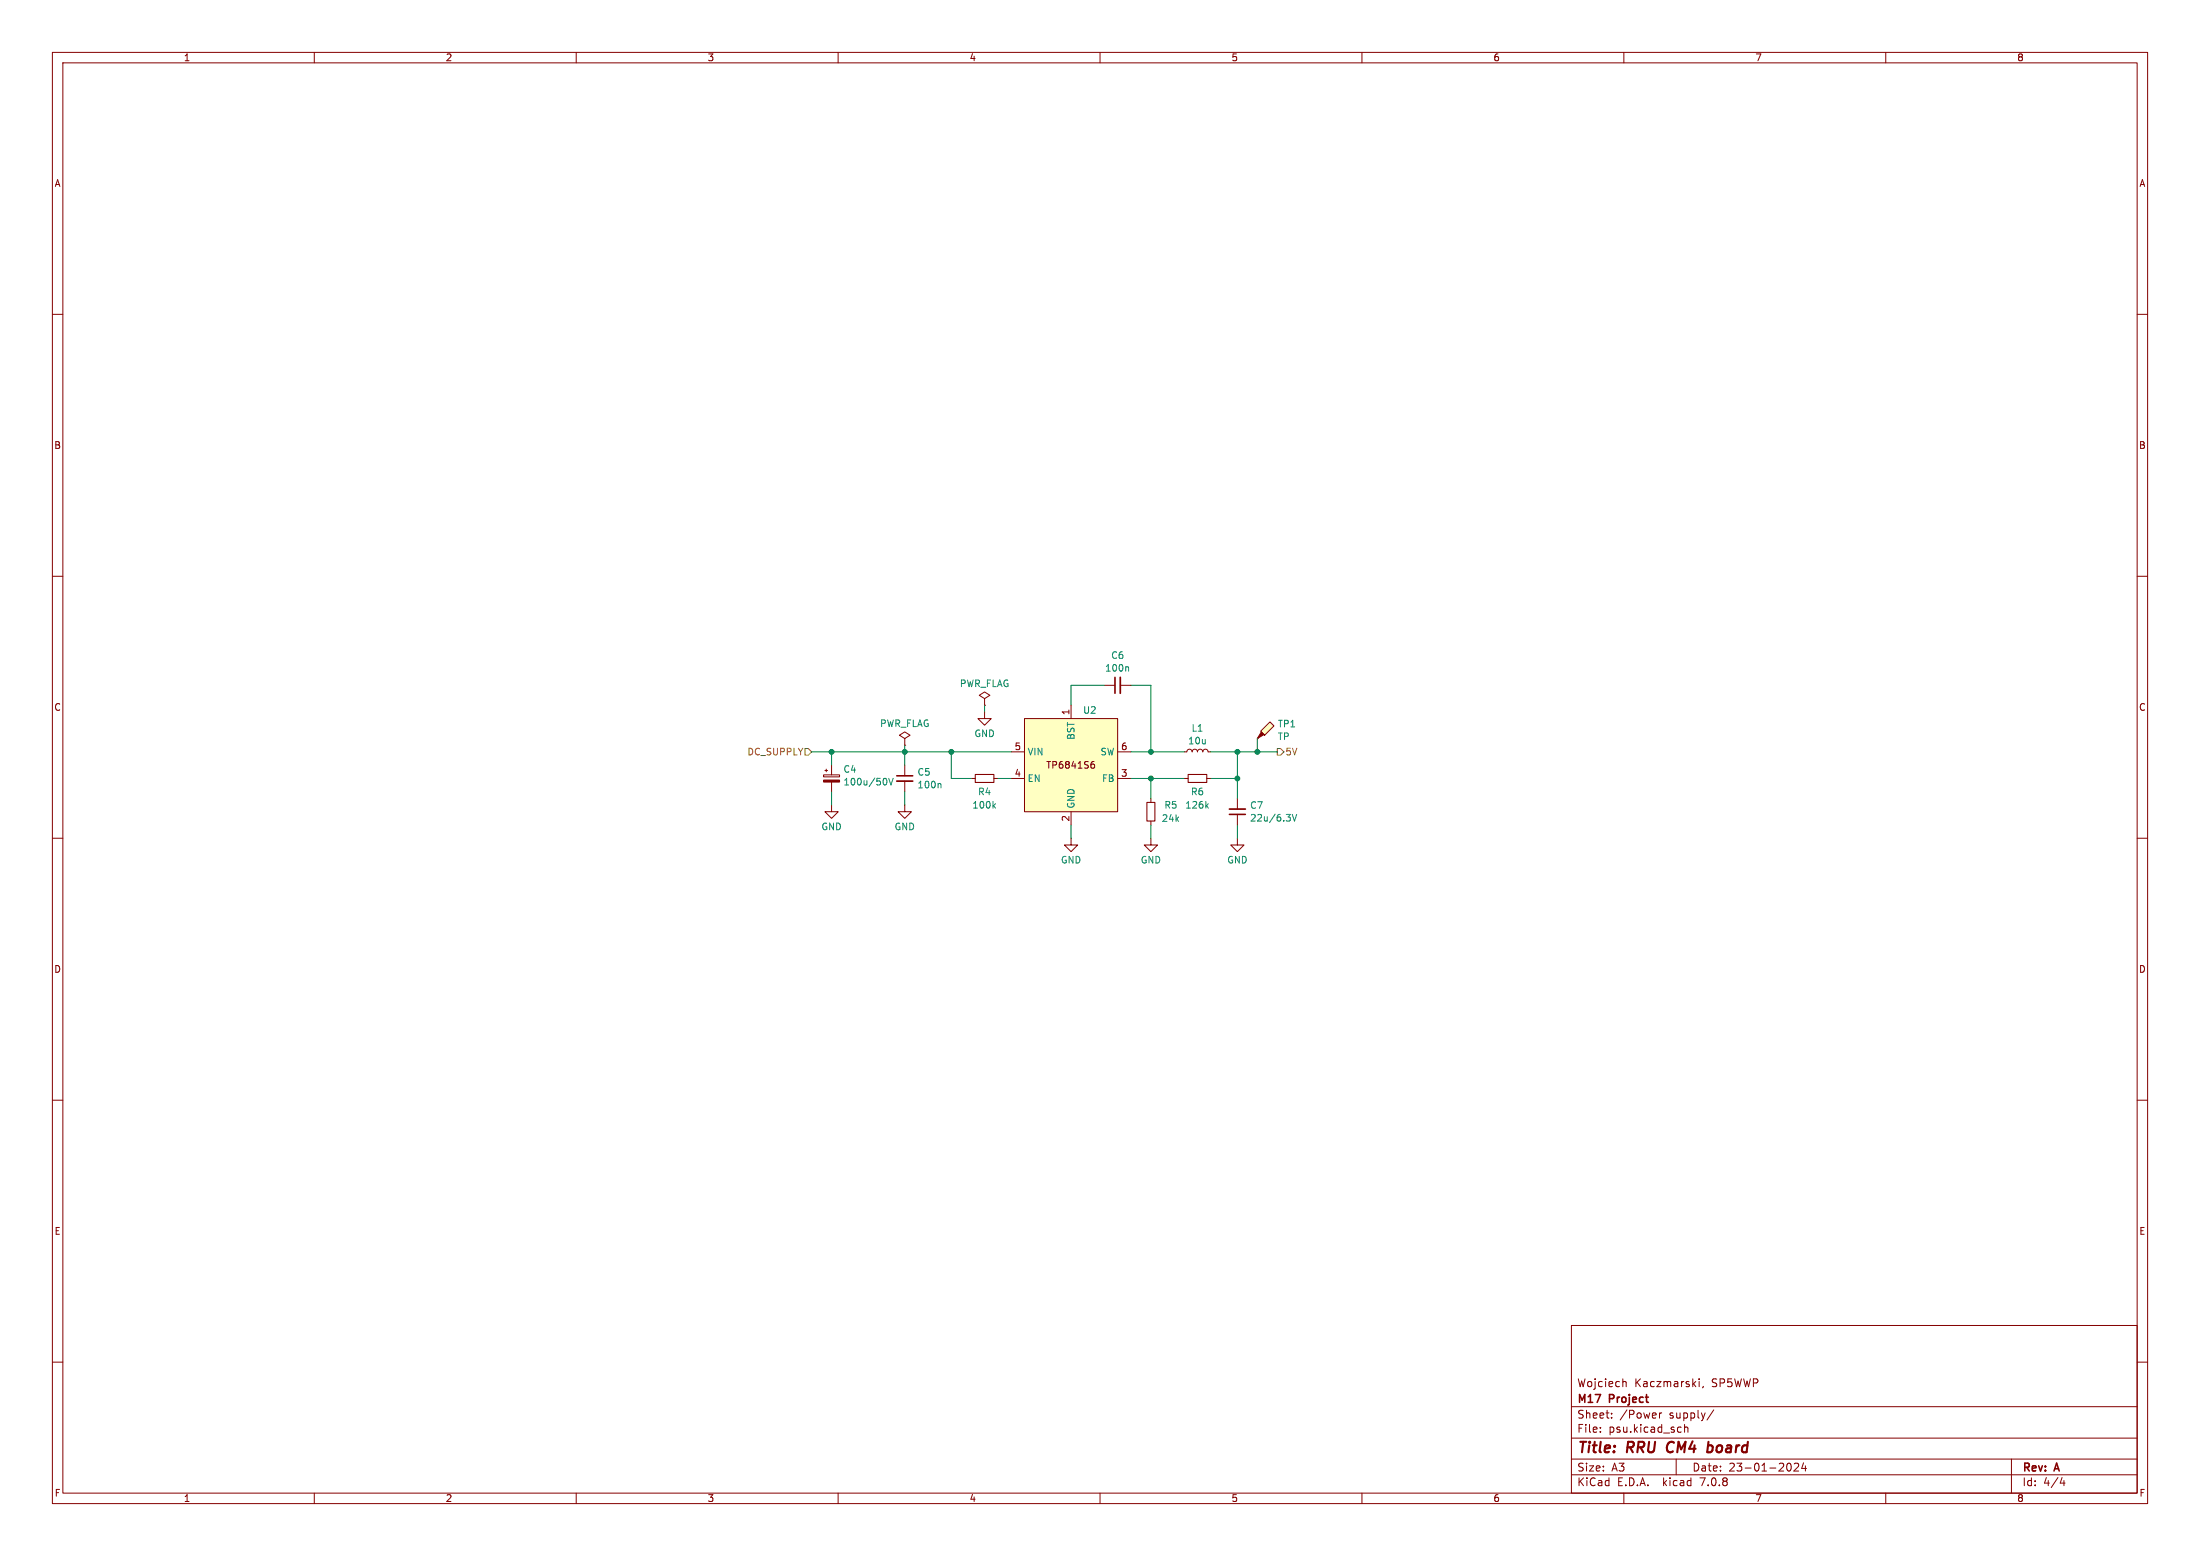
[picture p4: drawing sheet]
<svg xmlns="http://www.w3.org/2000/svg" width="420mm" height="297mm" viewBox="0 0 420 297" stroke-linecap="round" stroke-linejoin="round" font-family="sans-serif">
<g fill="none" stroke="#840000" stroke-width=".19">
<path d="M10 10h400v277h-400zM12 12h396v273h-396zM60 10v2M110 10v2M160 10v2M210 10v2M260 10v2M310 10v2M360 10v2M10 60h2M408 60h2M10 110h2"/>
<path d="M408 110h2M10 160h2M172.7 141l1-.7-1-.6-1 .6 1 .7v1.2M172.7 142.2h.1M219.7 152.4v.8M219.7 156.7v.8M236.2 152.4v2M236.2 155.4v2.1M408 160h2M10 210h2M408 210h2M10 260h2"/>
<path d="M300 253h108v32h-108zM408 260h2M300 278.5h108M300 274.5h108M300 268.5h108M305.5 273.2v.2M305.5 272.5v.1M307.7 270.5v.2M307.7 269.8v.1M310 263.7h.2l.2 .2v.8M316.8 269.7v1M317.2 269.7l-.3 .1-.1 .2"/>
<path d="M320 278.5v3M320.8 272.4l.1 .1M320.9 273.3l-.1 .1M321.6 271.9v1.5M321.6 272.5l.2-.1 .4 .1v.9M324.4 263.2v.1M324.4 263.7v1M325.2 264.6l-.2 .3M327.2 269.1l-1.3 1.9M341.3 279.4l.1-.1a.8 .8 0 0 1 .6 .7 .8 .8 0 0 1-.6 .8l-.1-.1M342.5 279.4l.6-.1 .2 .1 .1 .3-1 1.1h1M344.3 279.2l-.4 1.1h1"/>
<path d="M344.7 279.8v1M384 278.5v6.5M60 285v2M110 285v2M160 285v2M210 285v2M260 285v2M300 281.5h108M310 285v2M360 285v2M393.7 282l-.4 1.1h.9M394 282.6v1"/>
</g>
<path d="M318.5 275.5a1.26 1.26 0 0 0 0 1.6M326.1 276h.7M326.2 275.2l-.3 2M326.8 277a.67 .67 0 0 1-.9 .1" fill="none" stroke="#840000" stroke-width=".4"/>
<path d="M234.7 154.4h3" fill="none" stroke="#840000" stroke-width=".33"/>
<path d="M234.7 155.4h3" fill="none" stroke="#840000" stroke-width=".3"/>
<path d="M245.5 155.5h.8l-.4 .4M246.2 156l.1 .2-.1 .5M246.7 155.5l.4 1.2 .4-1.2" fill="none" stroke="#008484" stroke-width=".19"/>
<path d="M218.9 153.2h1.6v3.5h-1.6z" fill="none" stroke="#840000" stroke-width=".2"/>
<path d="M240.7 139.6l1.7-1.8 .8 .8-1.8 1.7z" fill="#ffffc2"/>
<g fill="#840000" stroke="#840000" stroke-width=".19">
<path d="M240.8 139.7l.5 .5-1.3 .8z"/>
<path d="M157.2 148.9h3.1v.4h-3.1z"/>
</g>
<g fill="none" stroke="#840000" stroke-width=".19">
<path d="M188 133.4l1-.7-1-.6-1.1 .6 1.1 .7v1.2M188 134.6h.1M188 135.9v1.3h1.2l-1.2 1.2-1.3-1.2h1.3M195.6 137.2h17.8v17.7h-17.8zM204.5 134.6v2.6M210.8 130.8h2.1M213.9 130.8h2M240.7 139.6l1.7-1.8 .8 .8-1.8 1.7zM157.2 147.9h3.1v.4h-3.1zM157.5 147.1h.5M157.7 146.8v.5M158.7 153.7v1.2h1.3l-1.3 1.3-1.2-1.3h1.2"/>
<path d="M158.7 146.1v1.8M158.7 149.3v1.8M172.7 153.7v1.2h1.3l-1.3 1.3-1.3-1.3h1.3M172.7 146.1v2M172.7 149.1v2M185.4 148.6h.8M189.7 148.6h.8M193 148.6h2.6M193 143.5h2.6M204.5 154.9v2.6M208.5 145.8h.2l.3 .3-.1 .4-.4 .1M208.9 145.4h-.4"/>
<path d="M213.4 148.6h2.5M213.4 143.5h2.5M226.1 143.5h.5l.1-.4 .4-.1 .3 .2 .2 .3 .1-.4 .4-.1 .4 .2 .1 .3 .2-.4 .3-.1 .4 .2 .1 .3 .2-.4 .3-.1 .4 .2 .1 .3h.5M226.1 148.6h.7M230.4 148.6h.7M240 141h.1M204.5 160v1.3h1.2l-1.2 1.3-1.3-1.3h1.3M219.7 160v1.3h1.3l-1.3 1.3-1.3-1.3h1.3M236.2 160v1.3h1.3l-1.3 1.3-1.3-1.3h1.3"/>
</g>
<path d="M186.2 147.8h3.5v1.6h-3.5zM226.8 147.8h3.6v1.6h-3.6z" fill="none" stroke="#840000" stroke-width=".2"/>
<path d="M215.3 127.3l.2 .1v.7M169 148.6a.79 .79 0 0 1 0 1.2M169.7 148.6l.4 1.2 .4-1.2M179.4 149.5l.2 .2v.7M189.7 153.8l.3 .4M190 153.4l-.4 .5M230.3 153.8l.4 .4M230.7 153.4l-.5 .5" fill="none" stroke="#008484" stroke-width=".19"/>
<path d="M213.9 129.3v3M171.2 149.1h3" fill="none" stroke="#840000" stroke-width=".33"/>
<path d="M212.9 129.3v3M171.2 148.1h3" fill="none" stroke="#840000" stroke-width=".3"/>
<path d="M195.6 137.2h17.8v17.7h-17.8z" fill="#ffffc2" stroke="#ffffc2" stroke-width=".19"/>
<path d="M153.7 142.9h.6l.6 .6-.6 .6h-.6zM243.8 142.9h.7l.6 .6-.6 .6h-.7z" fill="none" stroke="#848400" stroke-width=".19"/>
<g fill="none" stroke="#008400" stroke-width=".19">
<path d="M188 134.6v1.3M210.8 130.8h-6.3v3.8M215.9 130.8h3.8v12.7M154.9 143.5h38.1M158.7 143.5v2.6M158.7 151.1v2.6M172.7 142.2v3.9M172.7 151.1v2.6M181.6 143.5v5.1h3.8M190.5 148.6h2.5M204.5 157.5v2.5M215.9 143.5h10.2"/>
<path d="M215.9 148.6h10.2M219.7 148.6v3.8M219.7 157.5v2.5M231.1 143.5h12.7M231.1 148.6h5.1M236.2 143.5v8.9M236.2 157.5v2.5M240 141v2.5"/>
</g>
<g fill="#008400" stroke="#008400" stroke-width=".19">
<circle cx="240" cy="143.5" r=".46"/>
<circle cx="219.7" cy="143.5" r=".46"/>
<circle cx="236.2" cy="148.6" r=".46"/>
<circle cx="219.7" cy="148.6" r=".46"/>
<circle cx="236.2" cy="143.5" r=".46"/>
<circle cx="158.7" cy="143.5" r=".46"/>
<circle cx="172.7" cy="143.5" r=".46"/>
<circle cx="181.6" cy="143.5" r=".46"/>
</g>
<g font-size="2.8" fill="#840000">
<text x="301" y="277.9">Title:</text>
<text x="310.6" y="277.9">RRU</text>
<text x="319.1" y="277.9">CM4</text>
<text x="327.6" y="277.9">board</text>
</g>
<g font-size="2.1" fill="#840000">
<text x="301" y="268.2">M17</text>
<text x="301" y="265">Wojciech</text>
<text x="307.3" y="268.2">Project</text>
<text x="312" y="265">Kaczmarski,</text>
<text x="326.8" y="265">SP5WWP</text>
<text x="301" y="273.7">File:</text>
<text x="301" y="271">Sheet:</text>
<text x="307.1" y="273.7">psu.kicad_sch</text>
<text x="309.2" y="271">/Power</text>
<text x="318.7" y="271">supply/</text>
<text x="301" y="281.1">Size:</text>
<text x="307.6" y="281.1">A3</text>
<text x="323" y="281.1">Date:</text>
<text x="330" y="281.1">23-01-2024</text>
<text x="386" y="281.3">Rev:</text>
<text x="392.4" y="281.3">A</text>
<text x="301" y="283.9">KiCad</text>
<text x="308.7" y="283.9">E.D.A.</text>
<text x="317.6" y="283.9">kicad</text>
<text x="324.8" y="283.9">7.0.8</text>
<text x="386" y="283.9">Id:</text>
<text x="390.1" y="283.9">4/4</text>
</g>
<g font-size="1.8" fill="#840000">
<text x="35" y="11.9">1</text>
<text x="85" y="11.9">2</text>
<text x="135" y="11.9">3</text>
<text x="185" y="11.9">4</text>
<text x="235" y="11.9">5</text>
<text x="285" y="11.9">6</text>
<text x="335" y="11.9">7</text>
<text x="385" y="11.9">8</text>
<text x="10.3" y="35.9">A</text>
<text x="408.3" y="35.9">A</text>
<text x="10.3" y="85.9">B</text>
<text x="408.2" y="85.9">B</text>
<text x="10.3" y="135.9">C</text>
<text x="204.2" y="136.6" transform="rotate(-90 204.2 136.6)">1</text>
<text x="408.2" y="135.9">C</text>
<text x="193.6" y="143.3">5</text>
<text x="213.9" y="143.3">6</text>
<text x="193.6" y="148.3">4</text>
<text x="199.6" y="146.9">TP6841S6</text>
<text x="213.9" y="148.3">3</text>
<text x="204.2" y="156.9" transform="rotate(-90 204.2 156.9)">2</text>
<text x="10.3" y="185.9">D</text>
<text x="408.2" y="185.9">D</text>
<text x="10.3" y="235.9">E</text>
<text x="408.3" y="235.9">E</text>
<text x="10.3" y="285.9">F</text>
<text x="35" y="286.9">1</text>
<text x="85" y="286.9">2</text>
<text x="135" y="286.9">3</text>
<text x="185" y="286.9">4</text>
<text x="235" y="286.9">5</text>
<text x="285" y="286.9">6</text>
<text x="335" y="286.9">7</text>
<text x="385" y="286.9">8</text>
<text x="408.3" y="285.9">F</text>
</g>
<g font-size="1.8" fill="#008484">
<text x="212" y="126">C6</text>
<text x="183.1" y="131.4">PWR_FLAG</text>
<text x="210.9" y="128.4">100n</text>
<text x="206.7" y="136.4">U2</text>
<text x="167.9" y="139">PWR_FLAG</text>
<text x="185.9" y="140.9">GND</text>
<text x="205.3" y="141.3" transform="rotate(-90 205.3 141.3)">BST</text>
<text x="226.7" y="142.3">10u</text>
<text x="227.4" y="139.9">L1</text>
<text x="243.8" y="139">TP1</text>
<text x="243.8" y="141.5">TP</text>
<text x="160.9" y="147.7">C4</text>
<text x="175.1" y="148.2">C5</text>
<text x="196.1" y="149.5">EN</text>
<text x="196.1" y="144.4">VIN</text>
<text x="210" y="144.4">SW</text>
<text x="210.3" y="149.5">FB</text>
<text x="160.9" y="150.1">100u/50V</text>
<text x="175.1" y="150.7">100n</text>
<text x="185.5" y="154.5">100k</text>
<text x="186.6" y="152">R4</text>
<text x="205.3" y="154.4" transform="rotate(-90 205.3 154.4)">GND</text>
<text x="222.2" y="154.5">R5</text>
<text x="226.2" y="154.5">126k</text>
<text x="227.3" y="152">R6</text>
<text x="238.6" y="154.6">C7</text>
<text x="156.7" y="158.7">GND</text>
<text x="170.7" y="158.7">GND</text>
<text x="221.7" y="157.1">24k</text>
<text x="238.6" y="157">22u/6.3V</text>
<text x="202.4" y="165">GND</text>
<text x="217.7" y="165">GND</text>
<text x="234.2" y="165">GND</text>
</g>
<g font-size="1.8" fill="#848400">
<text x="142.6" y="144.4">DC_SUPPLY</text>
<text x="245.3" y="144.4">5V</text>
</g>
</svg>
